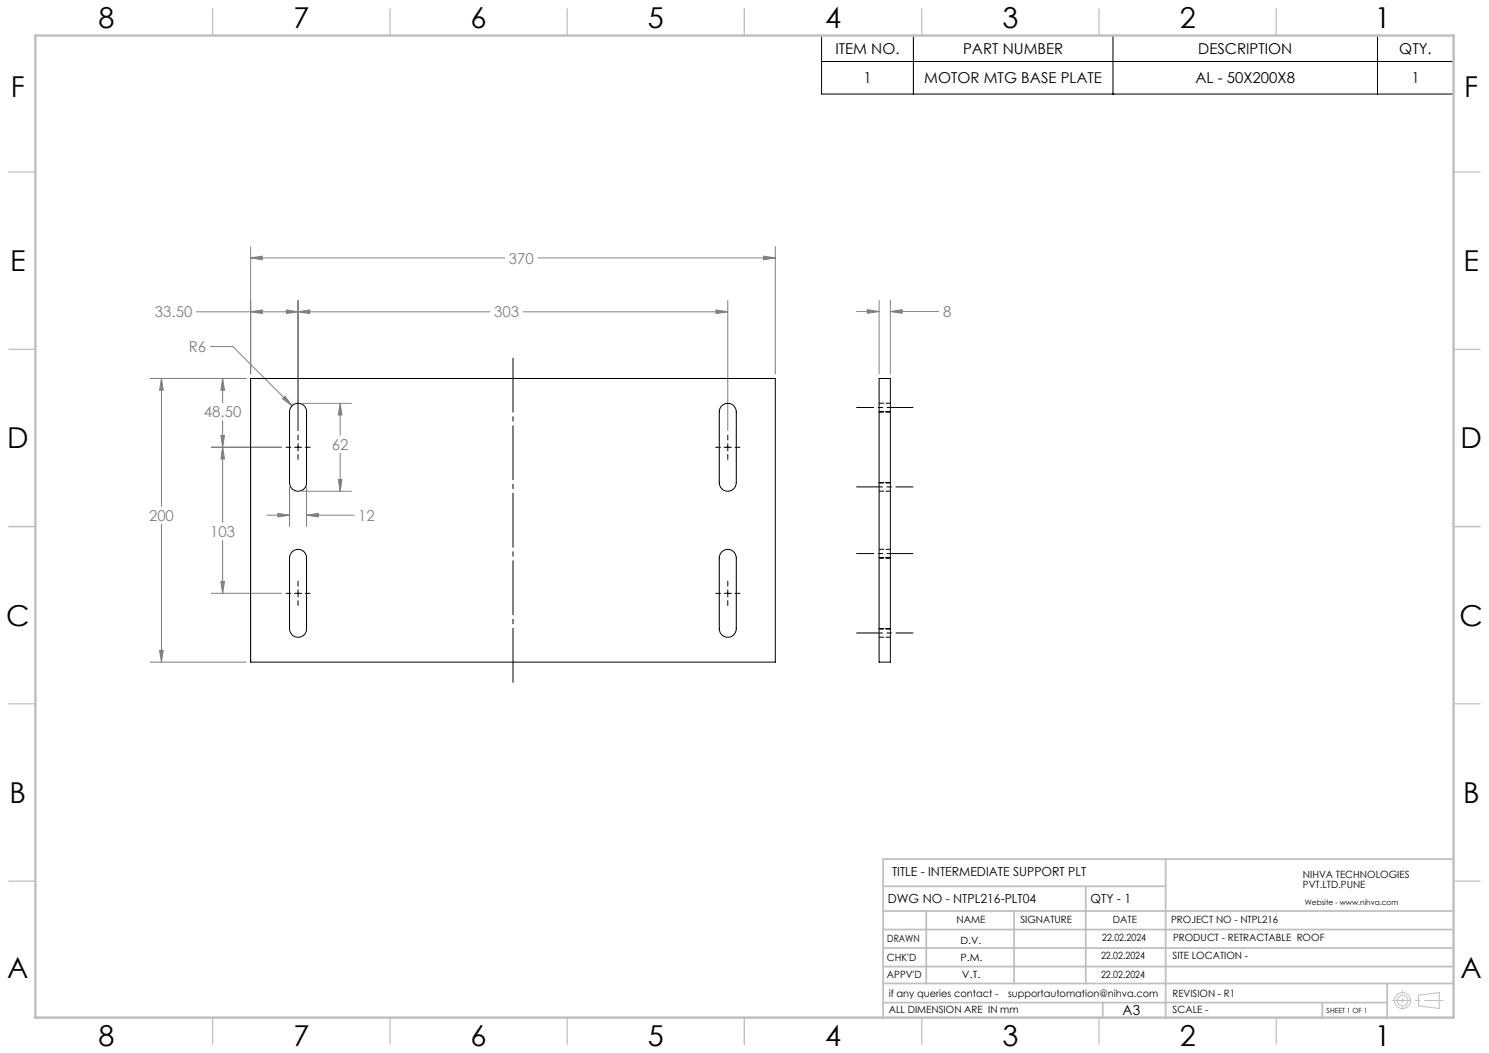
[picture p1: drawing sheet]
<svg xmlns="http://www.w3.org/2000/svg" width="420mm" height="297mm" viewBox="0 0 420 297" stroke-linecap="round" stroke-linejoin="round" font-family="sans-serif">
<g fill="none" stroke="#c0c0c0" stroke-width=".28">
<path d="M400.2 280.7l5.8-.7v4.4l-5.8-.7z"/>
<circle cx="395.6" cy="282.2" r="2.26"/>
<circle cx="395.6" cy="282.2" r="1.49"/>
</g>
<g fill="none" stroke="#808080" stroke-width=".28">
<path d="M70.7 72.7l3.3-.5v1.1zM70.7 69.6v35.9M70.7 72.7h71.7M151.8 72.7h66.9M215.4 72.2l3.3 .5-3.3 .6zM218.7 69.6v35.9M55.4 87.9h82.8M59.3 97.8h6.4l16.7 16.6M70.7 87.9l3.3-.5v1zM80.8 87.4l3.3 .5-3.3 .5zM84.1 87.9l3.3-.5v1zM84.1 84.8v36.7"/>
<path d="M147.6 87.9h57.7M202 87.4l3.3 .5-3.3 .5zM205.3 84.8v36.7M241.6 87.9h6.4M244.7 87.3l3.3 .6-3.3 .5zM248 84.7v20.8M251.1 87.9l3.4-.6v1.1zM251.1 84.7v20.8M251.1 87.9h13.7M42.4 106.7h27M45.5 106.7l.5 3.4h-1zM45.5 106.7v36.1"/>
<path d="M62.8 106.7l.5 3.4h-1zM62.8 106.7v6.9M62.8 118.6v28.8M79.7 112.5l.7-.7 2 2.6zM85.3 113.8h13.8M96 113.8l.4 3.2h-1zM96 113.8v9M59.6 126.1h19.8M62.3 122.8h1l-.5 3.3zM62.8 126.1l.5 3.4h-1zM81.7 137.4v11.1M85.3 138.6h13.8"/>
<path d="M86.5 137.4v11.1M95.4 135.3h1l-.4 3.3zM96 127.8v10.8M45.5 147.8v39M62.8 152.4v15M75.3 145.3h6.4M78.4 144.8l3.3 .5-3.3 .5zM86.5 145.3l3.3-.5v1zM86.5 145.3h13.3M59.6 167.4h19.8M62.3 164h1l-.5 3.4zM42.4 186.8h27"/>
<path d="M45 183.4h1l-.5 3.4z"/>
</g>
<g fill="none" stroke="#000" stroke-width=".28">
<path d="M231.7 10h178.3v16.5h-178.3zM231.7 17.4h178.3M257.6 10v16.5M313.9 10v16.5M388.5 10v16.5M80.7 126.1h1.4M83.1 126.1h2M84.1 122.7v1.4M84.1 125.1v2.1M84.1 128.2v1.4M86.1 126.1h1.4M201.9 126.1h1.3"/>
<path d="M204.3 126.1h2M205.3 122.7v1.4M205.3 125.1v2.1M205.3 128.2v1.4M207.3 126.1h1.4M80.7 167.4h1.4M83.1 167.4h2M84.1 163.9v1.4M84.1 166.3v2.1M84.1 169.4v1.4M86.1 167.4h1.4M201.9 167.4h1.3"/>
<path d="M204.3 167.4h2M205.3 163.9v1.4M205.3 166.3v2.1M205.3 169.4v1.4M207.3 167.4h1.4"/>
</g>
<path d="M144.7 193.1v-92.7" fill="none" stroke="#000" stroke-width=".28" stroke-dasharray="15.2 1.3 1.3 1.3" stroke-dashoffset="-.6"/>
<path d="M257.5 114.9h-15.9M241.6 137.3h15.9M257.5 156.1h-15.9M241.6 178.5h15.9" fill="none" stroke="#000" stroke-width=".28" stroke-dasharray="15.2 1.3 1.3 1.3" stroke-dashoffset="7.9"/>
<path d="M392.7 282.2h14.4" fill="none" stroke="#c0c0c0" stroke-width=".28" stroke-dasharray="15.2 1.3 1.3 1.3" stroke-dashoffset="9.9"/>
<path d="M395.7 279.5v5.1" fill="none" stroke="#c0c0c0" stroke-width=".28" stroke-dasharray="15.2 1.3 1.3 1.3" stroke-dashoffset="14.6"/>
<g fill="none" stroke="#c0c0c0" stroke-width=".35">
<path d="M60 2.5v7.5M110 2.5v7.5M160 2.5v7.5M210 2.5v7.5M260 2.5v7.5M310 2.5v7.5M360 2.5v7.5M2.5 48.5h7.5M410 48.5h7.5M2.5 98.5h7.5M410 98.5h7.5M2.5 148.5h7.5"/>
<path d="M410 148.5h7.5M2.5 198.5h7.5M410 198.5h7.5M2.5 248.5h7.5M410 248.5h7.5M60 287v7.5M110 287v7.5M160 287v7.5M210 287v7.5M260 287v7.5M310 287v7.5M360 287v7.5"/>
</g>
<g fill="none" stroke="#c0c0c0" stroke-width=".5">
<path d="M249.1 257h160.9M249.1 250h79.7M261.3 257v20.4M286 257v20.4M306.2 250v27.4M328.8 242.3v44.7M410 242.3h-160.9v44.7M249.1 272.6h160.9M249.1 267.4h160.9M249.1 262.2h160.9M249.1 277.4h160.9M391.3 277.4v9.6"/>
<path d="M249.1 282.8h142.2M311 282.8v4.2M373 282.8v4.2"/>
</g>
<path d="M10 10h400v277h-400z" fill="none" stroke="#c0c0c0" stroke-width=".7"/>
<path d="M215.4 72.2l3.3 .5-3.3 .6zM70.7 72.7l3.3-.5v1.1zM45.5 106.7l.5 3.4h-1zM45 183.4h1l-.5 3.4zM62.8 126.1l.5 3.4h-1zM62.3 164h1l-.5 3.4zM96 113.8l.4 3.2h-1zM95.4 135.3h1l-.4 3.3zM78.4 144.8l3.3 .5-3.3 .5zM86.5 145.3l3.3-.5v1zM80.8 87.4l3.3 .5-3.3 .5zM70.7 87.9l3.3-.5v1zM84.1 87.9l3.3-.5v1zM202 87.4l3.3 .5-3.3 .5zM62.3 122.8h1l-.5 3.3zM62.8 106.7l.5 3.4h-1zM80.4 111.8l-.7 .7 2.7 1.9zM244.7 87.3l3.3 .6-3.3 .5zM251.1 87.9l3.4-.6v1.1z" fill="#808080"/>
<path d="M70.7 106.7h148v80.1h-148zM82.6 114.3a2.39 2.39 0 0 1 2.5-.3 2.39 2.39 0 0 1 1.4 2.2v19.9a2.4 2.4 0 0 1-2.4 2.5 2.4 2.4 0 0 1-2.4-2.5v-19.9a2.48 2.48 0 0 1 .9-1.9zM203.4 114.6a2.39 2.39 0 0 1 2.7-.7 2.39 2.39 0 0 1 1.6 2.3v19.9a2.4 2.4 0 0 1-2.4 2.5 2.4 2.4 0 0 1-2.4-2.5v-19.9zM248 106.7h3.1v80.1h-3.1zM82.2 155.9a2.39 2.39 0 0 1 2.7-.8 2.39 2.39 0 0 1 1.6 2.2v20a2.4 2.4 0 0 1-2.4 2.4 2.4 2.4 0 0 1-2.4-2.4v-20zM203.4 155.9a2.39 2.39 0 0 1 2.7-.8 2.39 2.39 0 0 1 1.6 2.2v20a2.4 2.4 0 0 1-2.4 2.4 2.4 2.4 0 0 1-2.4-2.4v-20z" fill="none" stroke="#000" stroke-width=".28"/>
<path d="M251.2 116.1h-3.2M251.2 113.7h-3.2M248 138.5h3.2M251.2 136.1h-3.2M251.2 157.3h-3.2M251.2 154.9h-3.2M248 179.7h3.2M251.2 177.3h-3.2" fill="none" stroke="#000" stroke-width=".28" stroke-dasharray="1.3 .6"/>
<g font-size="8.1">
<text x="27.8" y="8">8</text>
<text x="82.8" y="8">7</text>
<text x="132.8" y="8">6</text>
<text x="182.8" y="8">5</text>
<text x="232.8" y="8">4</text>
<text x="282.8" y="8">3</text>
<text x="332.8" y="8">2</text>
<text x="387.8" y="8">1</text>
<text x="3" y="27.2">F</text>
<text x="413" y="27.2">F</text>
<text x="2.8" y="76.5">E</text>
<text x="412.8" y="76.5">E</text>
<text x="2" y="126.5">D</text>
<text x="412" y="126.5">D</text>
<text x="1.7" y="176.5">C</text>
<text x="411.7" y="176.5">C</text>
<text x="2.7" y="226.5">B</text>
<text x="412.7" y="226.5">B</text>
<text x="2" y="275.7">A</text>
<text x="412" y="275.7">A</text>
<text x="27.8" y="295">8</text>
<text x="82.8" y="295">7</text>
<text x="132.8" y="295">6</text>
<text x="182.8" y="295">5</text>
<text x="232.8" y="295">4</text>
<text x="282.8" y="295">3</text>
<text x="332.8" y="295">2</text>
<text x="387.8" y="295">1</text>
</g>
<g font-size="4.2">
<text x="235.7" y="15.2">ITEM NO.</text>
<text x="271.7" y="15.2">PART NUMBER</text>
<text x="338" y="15.2">DESCRIPTION</text>
<text x="394.7" y="15.2">QTY.</text>
<text x="243.5" y="23.4">1</text>
<text x="260.7" y="23.4">MOTOR MTG BASE PLATE</text>
<text x="337.2" y="23.4">AL - 50X200X8</text>
<text x="398.1" y="23.4">1</text>
</g>
<g font-size="4.2" fill="#808080">
<text x="143.6" y="74.3">370</text>
<text x="43.7" y="89.5">33.50</text>
<text x="139.4" y="89.5">303</text>
<text x="266" y="89.4">8</text>
<text x="53.3" y="99.3">R6</text>
<text x="57.5" y="117.7">48.50</text>
<text x="93.6" y="126.9">62</text>
<text x="42" y="146.9">200</text>
<text x="101" y="146.9">12</text>
<text x="59.3" y="151.5">103</text>
</g>
<text font-size="3.9" x="316.7" y="286.4">A3</text>
<g font-size="3.5">
<text x="251.6" y="247.2">TITLE - INTERMEDIATE SUPPORT PLT</text>
<text x="250.4" y="254.8">DWG NO - NTPL216-PLT04</text>
<text x="307.6" y="254.8">QTY - 1</text>
</g>
<g font-size="2.8">
<text x="367.5" y="247.7">NIHVA TECHNOLOGIES</text>
<text x="367.5" y="250.5">PVT.LTD.PUNE</text>
<text x="269.8" y="260.4">NAME</text>
<text x="287.8" y="260.4">SIGNATURE</text>
<text x="313.9" y="260.5">DATE</text>
<text x="330.4" y="260.5">PROJECT NO - NTPL216</text>
<text x="250.3" y="265.7">DRAWN</text>
<text x="270.9" y="266.1">D.V.</text>
<text x="310.9" y="265.5">22.02.2024</text>
<text x="330.9" y="265.5">PRODUCT - RETRACTABLE ROOF</text>
<text x="250.2" y="271.1">CHK'D</text>
<text x="250.2" y="275.8">APPV'D</text>
<text x="270.9" y="271.1">P.M.</text>
<text x="271.3" y="275.8">V.T.</text>
<text x="310.6" y="270.6">22.02.2024</text>
<text x="310.6" y="275.8">22.02.2024</text>
<text x="330.7" y="270.6">SITE LOCATION -</text>
<text x="250.7" y="281.1">if any queries contact -</text>
<text x="284.3" y="281.1">supportautomation@nihva.com</text>
<text x="330.7" y="281.1">REVISION - R1</text>
<text x="250.7" y="285.6">ALL DIMENSION ARE IN mm</text>
<text x="330.7" y="285.6">SCALE -</text>
</g>
<text font-size="2.1" x="368.1" y="255.1">Website - www.nihva.com</text>
<text font-size="2" x="374.2" y="285.6">SHEET 1 OF 1</text>
</svg>
